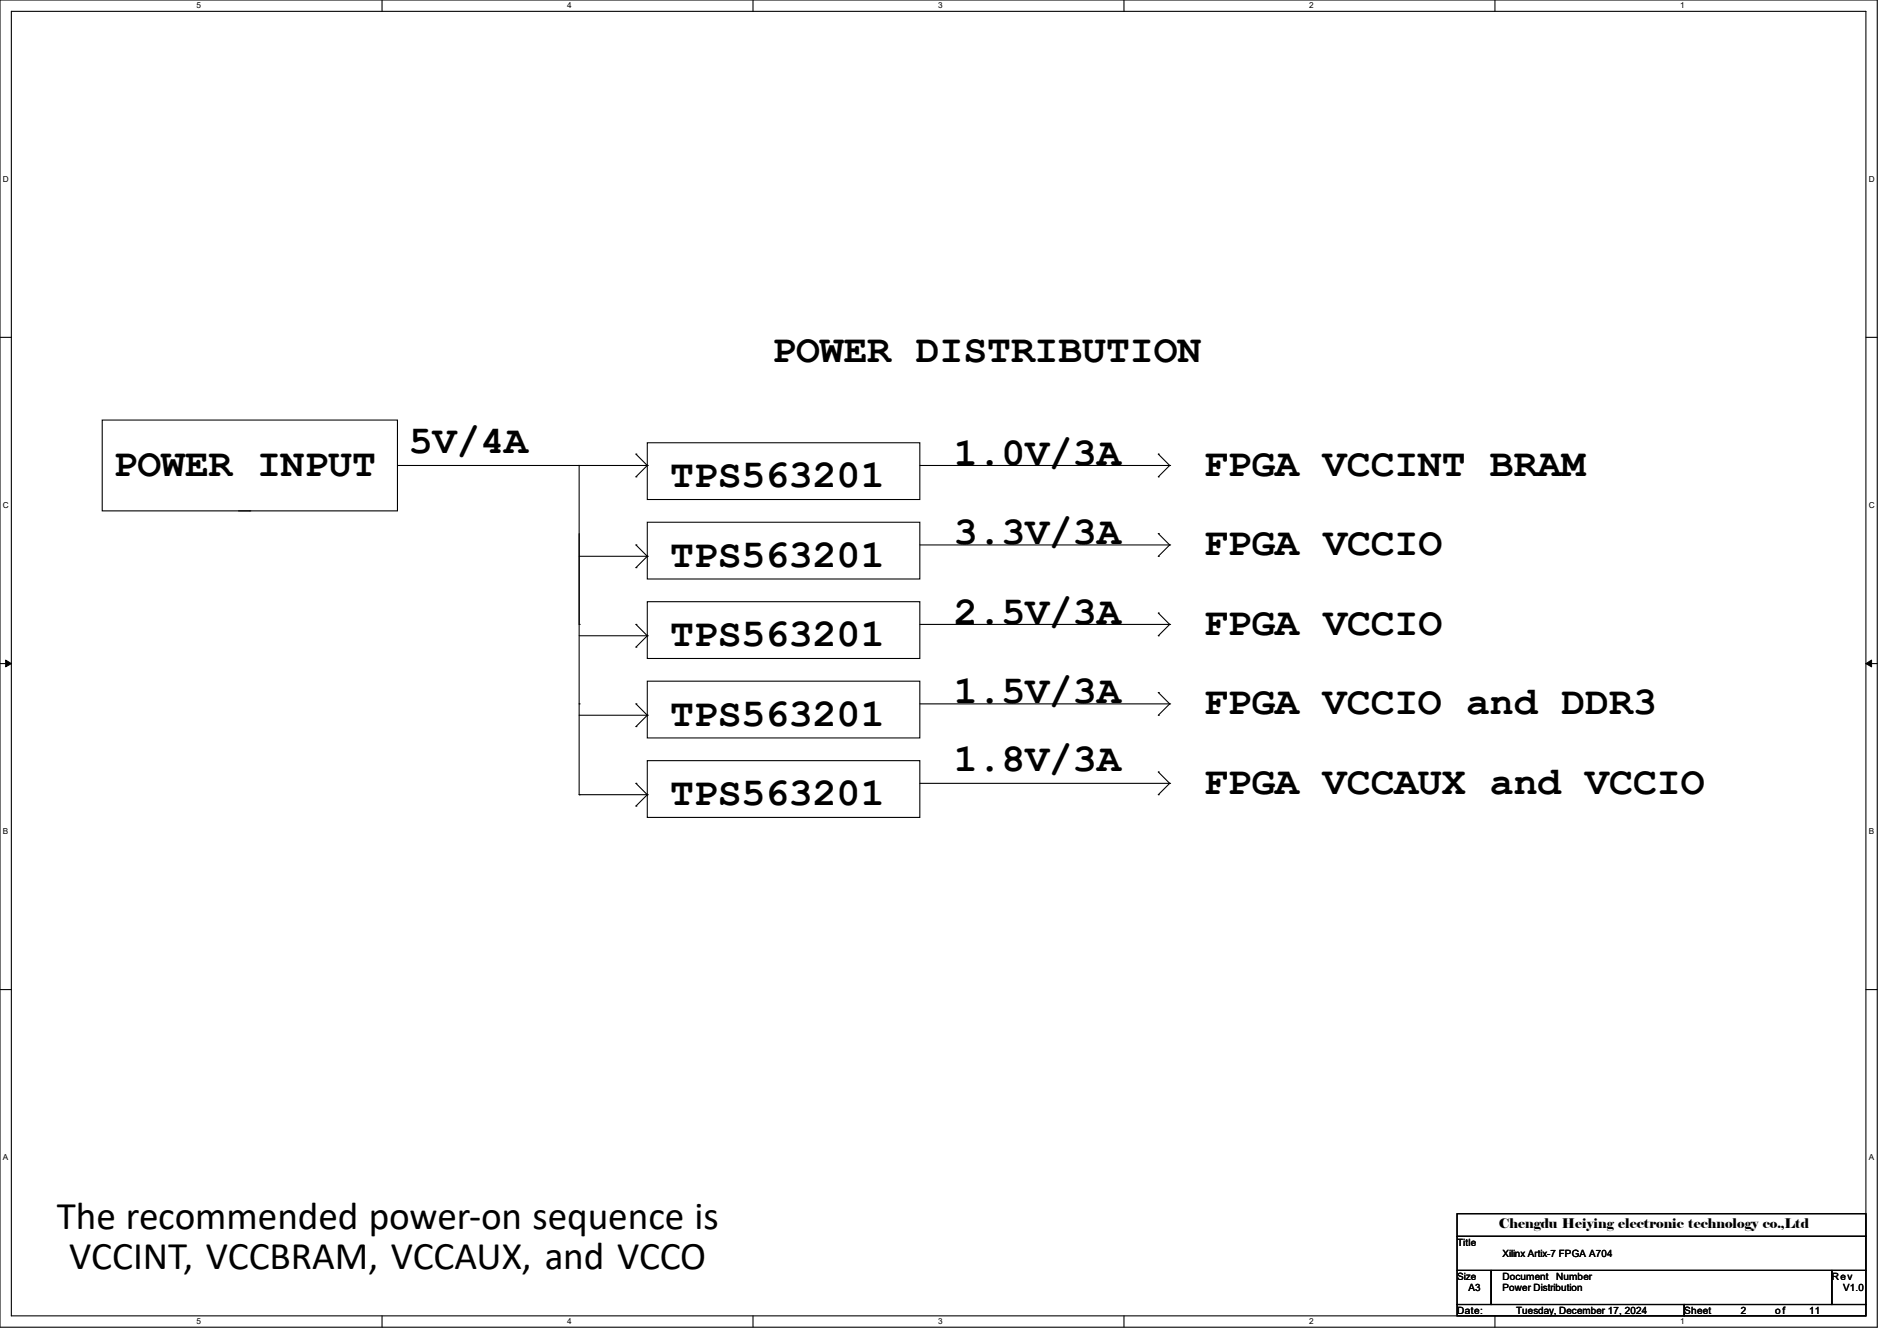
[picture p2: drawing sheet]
<svg xmlns="http://www.w3.org/2000/svg" width="297mm" height="210mm" viewBox="0 0 297 210" stroke-linecap="round" stroke-linejoin="round" font-family="sans-serif">
<path d="M0 0h293.9v207.9h-293.9zM1.8 1.8h290.3v204.3h-290.3z" fill="none" stroke="#000" stroke-width=".17"/>
<g fill="#fff">
<path d="M30.8 .2h.7v1.4h-.7z"/>
<path d="M30.8 206.2h.7v1.4h-.7z"/>
</g>
<path d="M59.8 0v1.8M59.8 206.1v1.8" fill="none" stroke="#000" stroke-width=".17"/>
<g fill="#fff">
<path d="M88.8 .2h.7v1.4h-.7z"/>
<path d="M88.8 206.2h.7v1.4h-.7z"/>
</g>
<path d="M117.9 0v1.8M117.9 206.1v1.8" fill="none" stroke="#000" stroke-width=".17"/>
<g fill="#fff">
<path d="M146.9 .2h.7v1.4h-.7z"/>
<path d="M146.9 206.2h.7v1.4h-.7z"/>
</g>
<path d="M176 0v1.8M176 206.1v1.8" fill="none" stroke="#000" stroke-width=".17"/>
<g fill="#fff">
<path d="M205 .2h.7v1.4h-.7z"/>
<path d="M205 206.2h.7v1.4h-.7z"/>
</g>
<path d="M234.1 0v1.8M234.1 206.1v1.8" fill="none" stroke="#000" stroke-width=".17"/>
<g fill="#fff">
<path d="M263.1 .2h.6v1.4h-.6z"/>
<path d="M263.1 206.2h.6v1.4h-.6z"/>
<path d="M.5 27.3h.9v1.4h-.9z"/>
<path d="M292.6 27.3h.9v1.4h-.9z"/>
<path d="M.5 78.4h.9v1.4h-.9z"/>
<path d="M292.6 78.4h.9v1.4h-.9z"/>
</g>
<path d="M0 52.8h1.8M292.1 52.8h1.8" fill="none" stroke="#000" stroke-width=".17"/>
<g fill="#fff">
<path d="M.5 129.5h.8v1.4h-.8z"/>
<path d="M292.6 129.5h.8v1.4h-.8z"/>
</g>
<path d="M0 103.9h1.8M292.1 103.9h1.8" fill="none" stroke="#000" stroke-width=".17"/>
<path d="M.9 103.4l.9 .5-.9 .5zM292.1 103.9l.9-.5v1z" fill="#000" stroke="#000" stroke-width=".16"/>
<g fill="#fff">
<path d="M.5 180.5h.8v1.4h-.8z"/>
<path d="M292.6 180.5h.8v1.4h-.8z"/>
</g>
<g fill="none" stroke="#000" stroke-width=".17">
<path d="M16 65.8h46.2v14.2h-46.2zM62.2 72.9h39.1M90.7 72.9v51.6M99.6 74.7h.1M99.6 71.1h.1M99.6 71.1l1.7 1.8M101.3 69.3h42.7v8.9h-42.7zM101.3 72.9h.1M101.3 72.9l-1.7 1.8M144 72.9h39.1M181.4 74.7h.1M181.4 71.1h.1"/>
<path d="M181.4 71.1l1.7 1.8M183.1 72.9h.1M183.1 72.9l-1.7 1.8M37.3 80h1.8M39.1 80h.1M90.7 97.8h.1M90.7 87.1h10.6M90.7 99.6h10.6M99.6 85.3h.1M99.6 88.9h.1M99.6 97.8h.1M99.6 85.3l1.7 1.8"/>
<path d="M99.6 97.8l1.7 1.8M101.3 81.8h42.7v8.9h-42.7zM101.3 94.2h42.7v8.9h-42.7zM101.3 87.1h.1M101.3 99.6h.1M101.3 87.1l-1.7 1.8M101.3 99.6l-1.7 1.7M144 85.3h39.1M144 97.8h39.1M181.4 87.1h.1M181.4 83.6h.1M181.4 99.6h.1"/>
<path d="M181.4 96h.1M181.4 83.6l1.7 1.7M181.4 96l1.7 1.8M183.1 85.3h.1M183.1 97.8h.1M183.1 85.3l-1.7 1.8M183.1 97.8l-1.7 1.8M90.7 110.2h.1M90.7 112h10.6M99.6 110.2h.1M99.6 113.8h.1M99.6 101.3h.1"/>
<path d="M99.6 110.2l1.7 1.8M101.3 119.1h42.7v8.9h-42.7zM101.3 106.7h42.7v8.9h-42.7zM101.3 112h.1M101.3 112l-1.7 1.8M144 110.2h39.1M181.4 112h.1M181.4 108.5h.1M181.4 108.5l1.7 1.7M183.1 110.2h.1M183.1 110.2l-1.7 1.8M90.7 124.5h.1"/>
<path d="M90.7 124.5h10.6M99.6 122.7h.1M99.6 126.2h.1M99.6 122.7l1.7 1.8M101.3 124.5h.1M101.3 124.5l-1.7 1.7M144 122.7h39.1M181.4 120.9h.1M181.4 124.5h.1M181.4 120.9l1.7 1.8M183.1 122.7h.1M183.1 122.7l-1.7 1.8"/>
<path d="M0 155h1.8M292.1 155h1.8M228.1 190.1h64v3.5h-64zM228.1 193.6h64v5.4h-64zM228.1 199h5.4v5.3h-5.4zM233.5 199h53.3v5.3h-53.3zM286.8 199h5.3v5.3h-5.3zM228.1 204.3h35.6v1.8h-35.6zM263.7 204.3h28.4v1.8h-28.4z"/>
</g>
<g font-size="6.2">
<text x="120.9" y="56.8">POWER DISTRIBUTION</text>
<text x="64" y="71">5V/4A</text>
<text x="17.8" y="74.5">POWER INPUT</text>
<text x="104.9" y="76.3">TPS563201</text>
<text x="149.4" y="72.8">1.0V/3A</text>
<text x="188.5" y="74.5">FPGA VCCINT BRAM</text>
<text x="104.9" y="88.8">TPS563201</text>
<text x="149.4" y="85.2">3.3V/3A</text>
<text x="188.5" y="87">FPGA VCCIO</text>
<text x="104.9" y="101.2">TPS563201</text>
<text x="149.4" y="97.7">2.5V/3A</text>
<text x="188.5" y="99.4">FPGA VCCIO</text>
<text x="104.9" y="113.7">TPS563201</text>
<text x="149.4" y="110.1">1.5V/3A</text>
<text x="188.5" y="111.9">FPGA VCCIO and DDR3</text>
<text x="149.4" y="120.8">1.8V/3A</text>
<text x="188.5" y="124.3">FPGA VCCAUX and VCCIO</text>
<text x="104.9" y="126.1">TPS563201</text>
</g>
<g font-size="6.1">
<text x="8.9" y="192.5">The recommended power-on sequence is</text>
<text x="10.9" y="198.7">VCCINT, VCCBRAM, VCCAUX, and VCCO</text>
</g>
<text font-size="2.1" x="234.7" y="192.3">Chengdu Heiying electronic technology co.,Ltd</text>
<g font-size="1.6">
<text x="228.1" y="195.1">Title</text>
<text x="235.2" y="196.8">Xilinx Artix-7 FPGA A704</text>
<text x="228.1" y="200.4">Size</text>
<text x="229.9" y="202.2">A3</text>
<text x="235.2" y="200.4">Document</text>
<text x="235.2" y="202.2">Power Distribution</text>
<text x="243.7" y="200.4">Number</text>
<text x="286.8" y="200.4">Rev</text>
<text x="288.6" y="202.2">V1.0</text>
<text x="228.1" y="205.7">Date:</text>
<text x="237.4" y="205.7">Tuesday, December 17, 2024</text>
<text x="263.7" y="205.7">Sheet</text>
<text x="272.6" y="205.7">2</text>
<text x="277.9" y="205.7">o f</text>
<text x="283.2" y="205.7">11</text>
</g>
<g font-size="1.3">
<text x="30.8" y="1.3">5</text>
<text x="88.8" y="1.3">4</text>
<text x="146.9" y="1.3">3</text>
<text x="205" y="1.3">2</text>
<text x="263.1" y="1.3">1</text>
<text x=".5" y="28.4">D</text>
<text x="292.6" y="28.4">D</text>
<text x=".5" y="79.5">C</text>
<text x="292.6" y="79.5">C</text>
<text x=".5" y="130.6">B</text>
<text x="292.6" y="130.6">B</text>
<text x=".5" y="181.7">A</text>
<text x="292.6" y="181.7">A</text>
<text x="30.8" y="207.4">5</text>
<text x="88.8" y="207.4">4</text>
<text x="146.9" y="207.4">3</text>
<text x="205" y="207.4">2</text>
<text x="263.1" y="207.4">1</text>
</g>
</svg>
